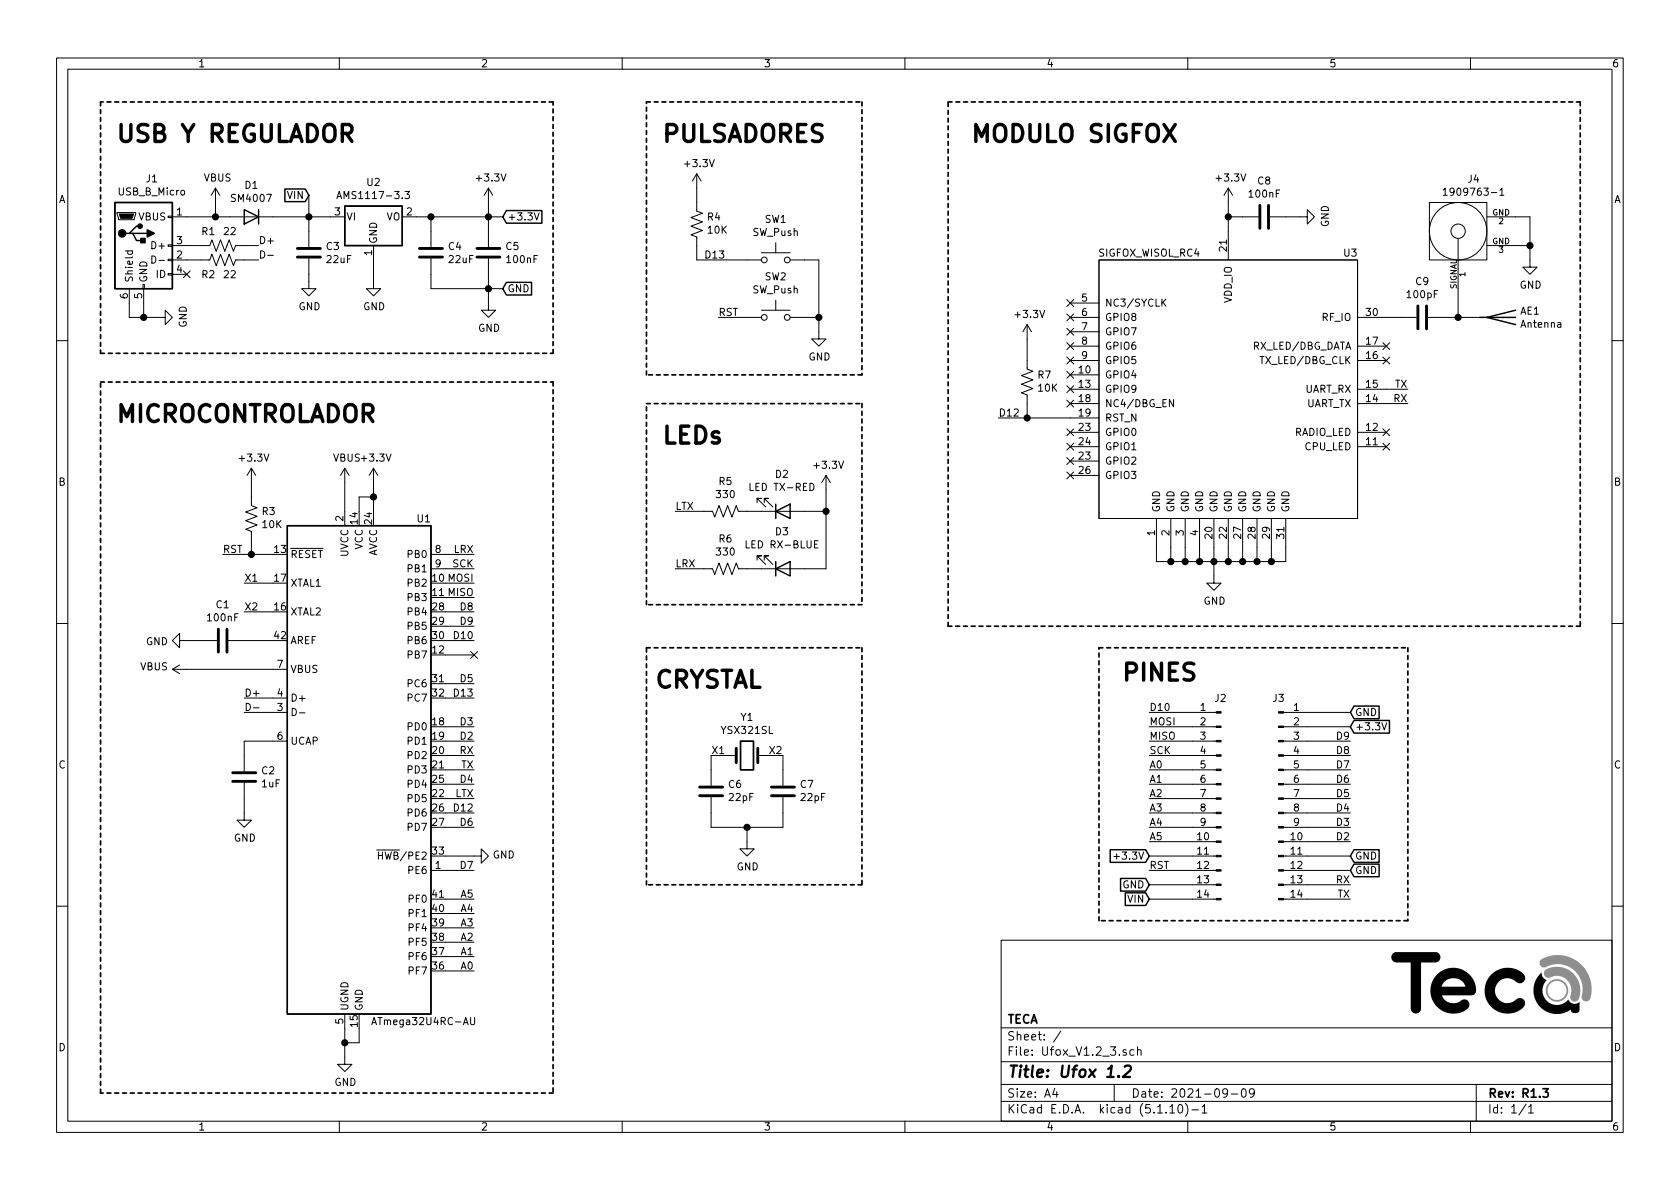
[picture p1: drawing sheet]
EESchema Schematic File Version 4
EELAYER 30 0
EELAYER END
$Descr A4 11693 8268
encoding utf-8
Sheet 1 1
Title "Ufox 1.2"
Date "2021-09-09"
Rev "R1.3"
Comp "TECA"
Comment1 ""
Comment2 ""
Comment3 ""
Comment4 ""
$EndDescr
$Comp
L MCU_Microchip_ATmega:ATmega32U4RC-AU U1
U 1 1
P 2500 5350
F 0 "U1" H 2950 7100 50  0000 C CNN
F 1 "ATmega32U4RC-AU" H 2950 3600 50  0000 C CNN
F 2 "Package_QFP:TQFP-44_10x10mm_P0.8mm" H 2500 5350 50  0001 C CIN
F 3 "http://ww1.microchip.com/downloads/en/DeviceDoc/Atmel-7766-8-bit-AVR-ATmega16U4-32U4_Datasheet.pdf" H 2500 5350 50  0001 C CNN
	1    2500 5350
	1    0    0    -1  
$EndComp
$Comp
L Connector:USB_B_Micro J1
U 1 1
P 1000 1700
F 0 "J1" H 1057 2167 50  0000 C CNN
F 1 "USB_B_Micro" H 1057 2076 50  0000 C CNN
F 2 "" H 1150 1650 50  0001 C CNN
F 3 "~" H 1150 1650 50  0001 C CNN
	1    1000 1700
	1    0    0    -1  
$EndComp
$Comp
L Diode:SM4007 D1
U 1 1
P 1750 1500
F 0 "D1" H 1750 1283 50  0000 C CNN
F 1 "SM4007" H 1750 1374 50  0000 C CNN
F 2 "Diode_SMD:D_MELF" H 1750 1325 50  0001 C CNN
F 3 "http://cdn-reichelt.de/documents/datenblatt/A400/SMD1N400%23DIO.pdf" H 1750 1500 50  0001 C CNN
	1    1750 1500
	-1   0    0    1   
$EndComp
$Comp
L Regulator_Linear:AMS1117-3.3 U2
U 1 1
P 2600 1500
F 0 "U2" H 2600 1742 50  0000 C CNN
F 1 "AMS1117-3.3" H 2600 1651 50  0000 C CNN
F 2 "Package_TO_SOT_SMD:SOT-223-3_TabPin2" H 2600 1700 50  0001 C CNN
F 3 "http://www.advanced-monolithic.com/pdf/ds1117.pdf" H 2700 1250 50  0001 C CNN
	1    2600 1500
	1    0    0    -1  
$EndComp
$Comp
L Device:C C3
U 1 1
P 2150 1750
F 0 "C3" H 2265 1796 50  0000 L CNN
F 1 "22uF" H 2265 1705 50  0000 L CNN
F 2 "" H 2188 1600 50  0001 C CNN
F 3 "~" H 2150 1750 50  0001 C CNN
	1    2150 1750
	1    0    0    -1  
$EndComp
$Comp
L power:VBUS #PWR04
U 1 1
P 1500 1400
F 0 "#PWR04" H 1500 1250 50  0001 C CNN
F 1 "VBUS" H 1515 1573 50  0000 C CNN
F 2 "" H 1500 1400 50  0001 C CNN
F 3 "" H 1500 1400 50  0001 C CNN
	1    1500 1400
	1    0    0    -1  
$EndComp
$Comp
L power:+3.3V #PWR013
U 1 1
P 3400 1400
F 0 "#PWR013" H 3400 1250 50  0001 C CNN
F 1 "+3.3V" H 3415 1573 50  0000 C CNN
F 2 "" H 3400 1400 50  0001 C CNN
F 3 "" H 3400 1400 50  0001 C CNN
	1    3400 1400
	1    0    0    -1  
$EndComp
$Comp
L power:GND #PWR09
U 1 1
P 2400 7350
F 0 "#PWR09" H 2400 7100 50  0001 C CNN
F 1 "GND" H 2405 7177 50  0000 C CNN
F 2 "" H 2400 7350 50  0001 C CNN
F 3 "" H 2400 7350 50  0001 C CNN
	1    2400 7350
	1    0    0    -1  
$EndComp
Connection ~ 2150 1500
Wire Wire Line
	2150 1500 2300 1500
$Comp
L power:GND #PWR010
U 1 1
P 2600 1950
F 0 "#PWR010" H 2600 1700 50  0001 C CNN
F 1 "GND" H 2605 1777 50  0000 C CNN
F 2 "" H 2600 1950 50  0001 C CNN
F 3 "" H 2600 1950 50  0001 C CNN
	1    2600 1950
	1    0    0    -1  
$EndComp
$Comp
L power:GND #PWR07
U 1 1
P 2150 1950
F 0 "#PWR07" H 2150 1700 50  0001 C CNN
F 1 "GND" H 2155 1777 50  0000 C CNN
F 2 "" H 2150 1950 50  0001 C CNN
F 3 "" H 2150 1950 50  0001 C CNN
	1    2150 1950
	1    0    0    -1  
$EndComp
Wire Wire Line
	2150 1950 2150 1900
$Comp
L Device:C C4
U 1 1
P 3000 1750
F 0 "C4" H 3115 1796 50  0000 L CNN
F 1 "22uF" H 3115 1705 50  0000 L CNN
F 2 "" H 3038 1600 50  0001 C CNN
F 3 "~" H 3000 1750 50  0001 C CNN
	1    3000 1750
	1    0    0    -1  
$EndComp
$Comp
L Device:C C5
U 1 1
P 3400 1750
F 0 "C5" H 3515 1796 50  0000 L CNN
F 1 "100nF" H 3515 1705 50  0000 L CNN
F 2 "" H 3438 1600 50  0001 C CNN
F 3 "~" H 3400 1750 50  0001 C CNN
	1    3400 1750
	1    0    0    -1  
$EndComp
$Comp
L power:GND #PWR014
U 1 1
P 3400 2100
F 0 "#PWR014" H 3400 1850 50  0001 C CNN
F 1 "GND" H 3405 1927 50  0000 C CNN
F 2 "" H 3400 2100 50  0001 C CNN
F 3 "" H 3400 2100 50  0001 C CNN
	1    3400 2100
	1    0    0    -1  
$EndComp
Wire Wire Line
	3000 2000 3400 2000
Wire Wire Line
	3400 1400 3400 1500
Connection ~ 3400 1500
Wire Wire Line
	3400 1500 3400 1600
Wire Wire Line
	2900 1500 3000 1500
Wire Wire Line
	3000 1600 3000 1500
Connection ~ 3000 1500
Wire Wire Line
	3000 1500 3400 1500
Connection ~ 3400 2000
Wire Wire Line
	3400 1900 3400 2000
Wire Wire Line
	3000 1900 3000 2000
Wire Wire Line
	3400 2000 3400 2100
Wire Wire Line
	2150 1500 2150 1600
Wire Wire Line
	1300 1700 1400 1700
Wire Wire Line
	1700 1700 1800 1700
Text Label 1800 1700 0    50   ~ 0
D+
$Comp
L Device:R_US R2
U 1 1
P 1550 1800
F 0 "R2" V 1650 1700 50  0000 C CNN
F 1 "22" V 1650 1850 50  0000 C CNN
F 2 "" V 1590 1790 50  0001 C CNN
F 3 "~" H 1550 1800 50  0001 C CNN
	1    1550 1800
	0    1    1    0   
$EndComp
Wire Wire Line
	1400 1800 1300 1800
Wire Wire Line
	1700 1800 1800 1800
Text Label 1800 1800 0    50   ~ 0
D-
Wire Wire Line
	1900 1500 2150 1500
Wire Wire Line
	2600 1800 2600 1950
NoConn ~ 1300 1900
Text Notes 800  1000 0    118  ~ 24
USB Y REGULADOR
Wire Notes Line width 12
	700  700  700  2450
Wire Notes Line width 12
	700  2450 3850 2450
Wire Notes Line width 12
	3850 2450 3850 700 
Wire Notes Line width 12
	3850 700  700  700 
$Comp
L Device:Crystal Y1
U 1 1
P 5200 5250
F 0 "Y1" H 5200 5518 50  0000 C CNN
F 1 "YSX321SL" H 5200 5427 50  0000 C CNN
F 2 "" H 5200 5250 50  0001 C CNN
F 3 "~" H 5200 5250 50  0001 C CNN
	1    5200 5250
	1    0    0    -1  
$EndComp
Wire Wire Line
	3100 3850 3300 3850
Wire Wire Line
	3100 3950 3300 3950
Wire Wire Line
	3100 4050 3300 4050
Wire Wire Line
	3100 4150 3300 4150
Wire Wire Line
	3100 4250 3300 4250
Wire Wire Line
	3100 4350 3300 4350
Wire Wire Line
	3100 4450 3300 4450
Wire Wire Line
	3100 4550 3300 4550
Wire Wire Line
	3100 4750 3300 4750
Wire Wire Line
	3100 4850 3300 4850
Wire Wire Line
	3100 5050 3300 5050
Wire Wire Line
	3100 5150 3300 5150
Wire Wire Line
	3100 5250 3300 5250
Wire Wire Line
	3100 5350 3300 5350
Wire Wire Line
	3100 5450 3300 5450
Wire Wire Line
	3100 5550 3300 5550
Wire Wire Line
	3100 5650 3300 5650
Wire Wire Line
	3100 5750 3300 5750
Wire Wire Line
	3100 6050 3300 6050
Wire Wire Line
	3100 5950 3300 5950
Text Label 3300 6050 2    50   ~ 0
D7
Wire Wire Line
	1500 1400 1500 1500
Connection ~ 1500 1500
Wire Wire Line
	1500 1500 1600 1500
Wire Wire Line
	1300 1500 1500 1500
$Comp
L power:VBUS #PWR08
U 1 1
P 2400 3350
F 0 "#PWR08" H 2400 3200 50  0001 C CNN
F 1 "VBUS" H 2415 3523 50  0000 C CNN
F 2 "" H 2400 3350 50  0001 C CNN
F 3 "" H 2400 3350 50  0001 C CNN
	1    2400 3350
	1    0    0    -1  
$EndComp
$Comp
L power:VBUS #PWR03
U 1 1
P 1300 4650
F 0 "#PWR03" H 1300 4500 50  0001 C CNN
F 1 "VBUS" V 1315 4777 50  0000 L CNN
F 2 "" H 1300 4650 50  0001 C CNN
F 3 "" H 1300 4650 50  0001 C CNN
	1    1300 4650
	0    -1   -1   0   
$EndComp
Text Label 3300 3850 2    50   ~ 0
LRX
Text Label 3300 3950 2    50   ~ 0
SCK
Text Label 3300 4050 2    50   ~ 0
MOSI
Text Label 3300 4150 2    50   ~ 0
MISO
Text Label 3300 4250 2    50   ~ 0
D8
Text Label 3300 4350 2    50   ~ 0
D9
Text Label 3300 4450 2    50   ~ 0
D10
NoConn ~ 3300 4550
Text Label 3300 4750 2    50   ~ 0
D5
Text Label 3300 4850 2    50   ~ 0
D13
Text Label 3300 5050 2    50   ~ 0
D3
Text Label 3300 5150 2    50   ~ 0
D2
Text Label 3300 5250 2    50   ~ 0
RX
Text Label 3300 5350 2    50   ~ 0
TX
Text Label 3300 5450 2    50   ~ 0
D4
Text Label 3300 5550 2    50   ~ 0
LTX
Text Label 3300 5650 2    50   ~ 0
D12
Text Label 3300 5750 2    50   ~ 0
D6
$Comp
L power:GND #PWR012
U 1 1
P 3300 5950
F 0 "#PWR012" H 3300 5700 50  0001 C CNN
F 1 "GND" V 3305 5822 50  0000 R CNN
F 2 "" H 3300 5950 50  0001 C CNN
F 3 "" H 3300 5950 50  0001 C CNN
	1    3300 5950
	0    -1   -1   0   
$EndComp
Wire Wire Line
	3100 6250 3300 6250
Wire Wire Line
	3100 6350 3300 6350
Wire Wire Line
	3100 6450 3300 6450
Wire Wire Line
	3100 6550 3300 6550
Wire Wire Line
	3100 6650 3300 6650
Wire Wire Line
	3100 6750 3300 6750
Text Label 3300 6250 2    50   ~ 0
A5
Text Label 3300 6350 2    50   ~ 0
A4
Text Label 3300 6450 2    50   ~ 0
A3
Text Label 3300 6550 2    50   ~ 0
A2
Text Label 3300 6650 2    50   ~ 0
A1
Text Label 3300 6750 2    50   ~ 0
A0
Wire Wire Line
	2400 7150 2400 7250
Wire Wire Line
	2500 7150 2500 7250
Wire Wire Line
	2500 7250 2400 7250
Connection ~ 2400 7250
Wire Wire Line
	2400 7250 2400 7350
$Comp
L power:+3.3V #PWR011
U 1 1
P 2600 3350
F 0 "#PWR011" H 2600 3200 50  0001 C CNN
F 1 "+3.3V" H 2615 3523 50  0000 C CNN
F 2 "" H 2600 3350 50  0001 C CNN
F 3 "" H 2600 3350 50  0001 C CNN
	1    2600 3350
	1    0    0    -1  
$EndComp
Wire Wire Line
	2400 3350 2400 3550
Wire Wire Line
	2600 3350 2600 3450
Wire Wire Line
	2500 3550 2500 3450
Wire Wire Line
	2500 3450 2600 3450
Connection ~ 2600 3450
Wire Wire Line
	2600 3450 2600 3550
Wire Wire Line
	1900 4950 1700 4950
Wire Wire Line
	1900 4850 1700 4850
Text Label 1700 4850 0    50   ~ 0
D+
Text Label 1700 4950 0    50   ~ 0
D-
$Comp
L Device:C C2
U 1 1
P 1700 5400
F 0 "C2" H 1815 5446 50  0000 L CNN
F 1 "1uF" H 1815 5355 50  0000 L CNN
F 2 "" H 1738 5250 50  0001 C CNN
F 3 "~" H 1700 5400 50  0001 C CNN
	1    1700 5400
	1    0    0    -1  
$EndComp
$Comp
L power:GND #PWR05
U 1 1
P 1700 5650
F 0 "#PWR05" H 1700 5400 50  0001 C CNN
F 1 "GND" H 1705 5477 50  0000 C CNN
F 2 "" H 1700 5650 50  0001 C CNN
F 3 "" H 1700 5650 50  0001 C CNN
	1    1700 5650
	1    0    0    -1  
$EndComp
Wire Wire Line
	1700 5250 1700 5150
Wire Wire Line
	1700 5150 1900 5150
Wire Wire Line
	1700 5550 1700 5650
$Comp
L Device:C C1
U 1 1
P 1550 4450
F 0 "C1" V 1298 4450 50  0000 C CNN
F 1 "100nF" V 1389 4450 50  0000 C CNN
F 2 "" H 1588 4300 50  0001 C CNN
F 3 "~" H 1550 4450 50  0001 C CNN
	1    1550 4450
	0    1    1    0   
$EndComp
$Comp
L power:GND #PWR02
U 1 1
P 1300 4450
F 0 "#PWR02" H 1300 4200 50  0001 C CNN
F 1 "GND" V 1305 4322 50  0000 R CNN
F 2 "" H 1300 4450 50  0001 C CNN
F 3 "" H 1300 4450 50  0001 C CNN
	1    1300 4450
	0    1    1    0   
$EndComp
Wire Wire Line
	1400 4450 1300 4450
Wire Wire Line
	1700 4450 1900 4450
Wire Wire Line
	1300 4650 1900 4650
Wire Wire Line
	1900 4050 1700 4050
Wire Wire Line
	1900 4250 1700 4250
Text Label 1700 4050 0    50   ~ 0
X1
Text Label 1700 4250 0    50   ~ 0
X2
$Comp
L Device:R_US R3
U 1 1
P 1750 3600
F 0 "R3" H 1682 3554 50  0000 R CNN
F 1 "10K" H 1682 3645 50  0000 R CNN
F 2 "" V 1790 3590 50  0001 C CNN
F 3 "~" H 1750 3600 50  0001 C CNN
	1    1750 3600
	-1   0    0    1   
$EndComp
$Comp
L power:+3.3V #PWR06
U 1 1
P 1750 3350
F 0 "#PWR06" H 1750 3200 50  0001 C CNN
F 1 "+3.3V" H 1765 3523 50  0000 C CNN
F 2 "" H 1750 3350 50  0001 C CNN
F 3 "" H 1750 3350 50  0001 C CNN
	1    1750 3350
	1    0    0    -1  
$EndComp
Wire Wire Line
	1750 3350 1750 3450
Wire Wire Line
	1750 3750 1750 3850
Wire Wire Line
	1750 3850 1900 3850
Connection ~ 1750 3850
Text Label 1550 3850 0    50   ~ 0
RST
Wire Wire Line
	1550 3850 1750 3850
$Comp
L Connector:Conn_01x14_Male J3
U 1 1
P 8900 5550
F 0 "J3" H 8900 6250 50  0000 C CNN
F 1 "Conn_01x14_Male" H 9008 6240 50  0001 C CNN
F 2 "" H 8900 5550 50  0001 C CNN
F 3 "~" H 8900 5550 50  0001 C CNN
	1    8900 5550
	1    0    0    -1  
$EndComp
$Comp
L Connector:Conn_01x14_Male J2
U 1 1
P 8500 5550
F 0 "J2" H 8550 6250 50  0000 R CNN
F 1 "Conn_01x14_Male" H 8608 4626 50  0001 C CNN
F 2 "" H 8500 5550 50  0001 C CNN
F 3 "~" H 8500 5550 50  0001 C CNN
	1    8500 5550
	-1   0    0    -1  
$EndComp
Wire Wire Line
	8300 4950 8000 4950
Wire Wire Line
	8300 5050 8000 5050
Wire Wire Line
	8300 5150 8000 5150
Wire Wire Line
	8300 5250 8000 5250
Wire Wire Line
	8300 5350 8000 5350
Wire Wire Line
	8300 5450 8000 5450
Wire Wire Line
	8300 5550 8000 5550
Wire Wire Line
	8300 5650 8000 5650
Wire Wire Line
	8300 5750 8000 5750
Wire Wire Line
	8300 5850 8000 5850
Wire Wire Line
	8300 5950 8000 5950
Wire Wire Line
	8300 6050 8000 6050
Wire Wire Line
	8300 6150 8000 6150
Wire Wire Line
	8300 6250 8000 6250
Wire Wire Line
	9100 4950 9400 4950
Wire Wire Line
	9100 5050 9400 5050
Wire Wire Line
	9100 5150 9400 5150
Wire Wire Line
	9100 5250 9400 5250
Wire Wire Line
	9100 5350 9400 5350
Wire Wire Line
	9100 5450 9400 5450
Wire Wire Line
	9100 5550 9400 5550
Wire Wire Line
	9100 5650 9400 5650
Wire Wire Line
	9100 5750 9400 5750
Wire Wire Line
	9100 5850 9400 5850
Wire Wire Line
	9100 5950 9400 5950
Wire Wire Line
	9100 6050 9400 6050
Wire Wire Line
	9100 6150 9400 6150
Wire Wire Line
	9100 6250 9400 6250
Text Label 8000 4950 0    50   ~ 0
D10
Text Label 8000 5050 0    50   ~ 0
MOSI
Text Label 8000 5150 0    50   ~ 0
MISO
Text Label 8000 5250 0    50   ~ 0
SCK
Text Label 8000 5350 0    50   ~ 0
A0
Text Label 8000 5450 0    50   ~ 0
A1
Text Label 8000 5550 0    50   ~ 0
A2
Text Label 8000 5650 0    50   ~ 0
A3
Text Label 8000 5750 0    50   ~ 0
A4
Text Label 8000 5850 0    50   ~ 0
A5
Text Label 8000 6050 0    50   ~ 0
RST
Text Label 9400 5150 2    50   ~ 0
D9
Text Label 9400 5250 2    50   ~ 0
D8
Text Label 9400 5350 2    50   ~ 0
D7
Text Label 9400 5450 2    50   ~ 0
D6
Text Label 9400 5550 2    50   ~ 0
D5
Text Label 9400 5650 2    50   ~ 0
D4
Text Label 9400 5750 2    50   ~ 0
D3
Text Label 9400 5850 2    50   ~ 0
D2
Text Label 9400 6150 2    50   ~ 0
RX
Text Label 9400 6250 2    50   ~ 0
TX
$Comp
L Switch:SW_Push SW2
U 1 1
P 5400 2200
F 0 "SW2" H 5400 2485 50  0000 C CNN
F 1 "SW_Push" H 5400 2394 50  0000 C CNN
F 2 "" H 5400 2400 50  0001 C CNN
F 3 "~" H 5400 2400 50  0001 C CNN
	1    5400 2200
	1    0    0    -1  
$EndComp
Wire Wire Line
	5200 2200 5000 2200
$Comp
L power:GND #PWR017
U 1 1
P 5700 2300
F 0 "#PWR017" H 5700 2050 50  0001 C CNN
F 1 "GND" H 5705 2127 50  0000 C CNN
F 2 "" H 5700 2300 50  0001 C CNN
F 3 "" H 5700 2300 50  0001 C CNN
	1    5700 2300
	1    0    0    -1  
$EndComp
Wire Wire Line
	5600 2200 5700 2200
$Comp
L Switch:SW_Push SW1
U 1 1
P 5400 1800
F 0 "SW1" H 5400 2085 50  0000 C CNN
F 1 "SW_Push" H 5400 1994 50  0000 C CNN
F 2 "" H 5400 2000 50  0001 C CNN
F 3 "~" H 5400 2000 50  0001 C CNN
	1    5400 1800
	1    0    0    -1  
$EndComp
$Comp
L Device:R_US R4
U 1 1
P 4850 1550
F 0 "R4" H 4782 1504 50  0000 R CNN
F 1 "10K" H 4782 1595 50  0000 R CNN
F 2 "" V 4890 1540 50  0001 C CNN
F 3 "~" H 4850 1550 50  0001 C CNN
	1    4850 1550
	-1   0    0    1   
$EndComp
Wire Wire Line
	4850 1800 4850 1700
Wire Wire Line
	4850 1800 5200 1800
$Comp
L power:+3.3V #PWR015
U 1 1
P 4850 1300
F 0 "#PWR015" H 4850 1150 50  0001 C CNN
F 1 "+3.3V" H 4865 1473 50  0000 C CNN
F 2 "" H 4850 1300 50  0001 C CNN
F 3 "" H 4850 1300 50  0001 C CNN
	1    4850 1300
	1    0    0    -1  
$EndComp
Wire Wire Line
	4850 1400 4850 1300
Text Label 4900 1800 0    50   ~ 0
D13
Text Label 5000 2200 0    50   ~ 0
RST
Wire Wire Line
	5600 1800 5700 1800
Wire Wire Line
	5700 1800 5700 2200
Connection ~ 5700 2200
Wire Wire Line
	5700 2200 5700 2300
$Comp
L Device:C C6
U 1 1
P 4950 5500
F 0 "C6" H 4835 5454 50  0000 R CNN
F 1 "22pF" H 4835 5545 50  0000 R CNN
F 2 "" H 4988 5350 50  0001 C CNN
F 3 "~" H 4950 5500 50  0001 C CNN
	1    4950 5500
	-1   0    0    1   
$EndComp
$Comp
L Device:C C7
U 1 1
P 5450 5500
F 0 "C7" H 5335 5454 50  0000 R CNN
F 1 "22pF" H 5335 5545 50  0000 R CNN
F 2 "" H 5488 5350 50  0001 C CNN
F 3 "~" H 5450 5500 50  0001 C CNN
	1    5450 5500
	-1   0    0    1   
$EndComp
Wire Wire Line
	4950 5250 4950 5350
Wire Wire Line
	4950 5250 5050 5250
Wire Wire Line
	5450 5350 5450 5250
Wire Wire Line
	5450 5250 5350 5250
$Comp
L power:GND #PWR016
U 1 1
P 5200 5850
F 0 "#PWR016" H 5200 5600 50  0001 C CNN
F 1 "GND" H 5205 5677 50  0000 C CNN
F 2 "" H 5200 5850 50  0001 C CNN
F 3 "" H 5200 5850 50  0001 C CNN
	1    5200 5850
	1    0    0    -1  
$EndComp
Wire Wire Line
	4950 5650 4950 5750
Wire Wire Line
	4950 5750 5200 5750
Wire Wire Line
	5200 5750 5200 5850
Wire Wire Line
	5450 5650 5450 5750
Wire Wire Line
	5450 5750 5200 5750
Connection ~ 5200 5750
Text Label 4950 5250 0    50   ~ 0
X1
Text Label 5450 5250 2    50   ~ 0
X2
$Comp
L Device:LED D2
U 1 1
P 5450 3550
F 0 "D2" H 5443 3295 50  0000 C CNN
F 1 "LED TX-RED" H 5443 3386 50  0000 C CNN
F 2 "" H 5450 3550 50  0001 C CNN
F 3 "~" H 5450 3550 50  0001 C CNN
	1    5450 3550
	1    0    0    1   
$EndComp
$Comp
L Device:LED D3
U 1 1
P 5450 3950
F 0 "D3" H 5443 3695 50  0000 C CNN
F 1 "LED RX-BLUE" H 5443 3786 50  0000 C CNN
F 2 "" H 5450 3950 50  0001 C CNN
F 3 "~" H 5450 3950 50  0001 C CNN
	1    5450 3950
	1    0    0    1   
$EndComp
$Comp
L Device:R_US R6
U 1 1
P 5050 3950
F 0 "R6" V 5255 3950 50  0000 C CNN
F 1 "330" V 5164 3950 50  0000 C CNN
F 2 "" V 5090 3940 50  0001 C CNN
F 3 "~" H 5050 3950 50  0001 C CNN
	1    5050 3950
	0    1    -1   0   
$EndComp
$Comp
L Device:R_US R5
U 1 1
P 5050 3550
F 0 "R5" V 5255 3550 50  0000 C CNN
F 1 "330" V 5164 3550 50  0000 C CNN
F 2 "" V 5090 3540 50  0001 C CNN
F 3 "~" H 5050 3550 50  0001 C CNN
	1    5050 3550
	0    1    -1   0   
$EndComp
Wire Wire Line
	5200 3550 5300 3550
Wire Wire Line
	5200 3950 5300 3950
$Comp
L power:+3.3V #PWR018
U 1 1
P 5750 3400
F 0 "#PWR018" H 5750 3250 50  0001 C CNN
F 1 "+3.3V" H 5765 3573 50  0000 C CNN
F 2 "" H 5750 3400 50  0001 C CNN
F 3 "" H 5750 3400 50  0001 C CNN
	1    5750 3400
	1    0    0    -1  
$EndComp
Wire Wire Line
	5600 3550 5750 3550
Wire Wire Line
	5750 3550 5750 3400
Wire Wire Line
	5600 3950 5750 3950
Wire Wire Line
	5750 3950 5750 3550
Connection ~ 5750 3550
Wire Wire Line
	4900 3550 4700 3550
Wire Wire Line
	4900 3950 4700 3950
Text Label 4700 3550 0    50   ~ 0
LTX
Text Label 4700 3950 0    50   ~ 0
LRX
$Comp
L Device:R_US R1
U 1 1
P 1550 1700
F 0 "R1" V 1450 1600 50  0000 C CNN
F 1 "22" V 1450 1750 50  0000 C CNN
F 2 "" V 1590 1690 50  0001 C CNN
F 3 "~" H 1550 1700 50  0001 C CNN
	1    1550 1700
	0    1    1    0   
$EndComp
$Comp
L power:GND #PWR01
U 1 1
P 1100 2200
F 0 "#PWR01" H 1100 1950 50  0001 C CNN
F 1 "GND" H 1105 2027 50  0000 C CNN
F 2 "" H 1100 2200 50  0001 C CNN
F 3 "" H 1100 2200 50  0001 C CNN
	1    1100 2200
	0    -1   -1   0   
$EndComp
Wire Wire Line
	900  2100 900  2200
Wire Wire Line
	1000 2100 1000 2200
Wire Wire Line
	900  2200 1000 2200
Wire Wire Line
	1000 2200 1100 2200
Connection ~ 1000 2200
$Comp
L Modulos:SIGFOX_WISOL_RC4 U3
U 1 1
P 6650 4000
F 0 "U3" H 9400 6250 50  0000 C CNN
F 1 "SIGFOX_WISOL_RC4" H 8000 6250 50  0000 C CNN
F 2 "" H 6650 4000 50  0001 C CNN
F 3 "" H 6650 4000 50  0001 C CNN
	1    6650 4000
	1    0    0    -1  
$EndComp
NoConn ~ 7450 2100
NoConn ~ 7450 2200
NoConn ~ 7450 2300
NoConn ~ 7450 2400
NoConn ~ 7450 2500
NoConn ~ 7450 2600
NoConn ~ 7450 2700
NoConn ~ 7450 2800
NoConn ~ 7450 3000
NoConn ~ 7450 3100
NoConn ~ 7450 3200
NoConn ~ 7450 3300
$Comp
L Device:R_US R7
U 1 1
P 7150 2650
F 0 "R7" H 7082 2604 50  0000 R CNN
F 1 "10K" H 7082 2695 50  0000 R CNN
F 2 "" V 7190 2640 50  0001 C CNN
F 3 "~" H 7150 2650 50  0001 C CNN
	1    7150 2650
	-1   0    0    1   
$EndComp
$Comp
L power:+3.3V #PWR019
U 1 1
P 7150 2350
F 0 "#PWR019" H 7150 2200 50  0001 C CNN
F 1 "+3.3V" H 7165 2523 50  0000 C CNN
F 2 "" H 7150 2350 50  0001 C CNN
F 3 "" H 7150 2350 50  0001 C CNN
	1    7150 2350
	1    0    0    -1  
$EndComp
Wire Wire Line
	7150 2350 7150 2500
Wire Wire Line
	7150 2800 7150 2900
Wire Wire Line
	7150 2900 7450 2900
Wire Wire Line
	7150 2900 6950 2900
Connection ~ 7150 2900
Text Label 6950 2900 0    50   ~ 0
D12
$Comp
L power:+3.3V #PWR021
U 1 1
P 8550 1400
F 0 "#PWR021" H 8550 1250 50  0001 C CNN
F 1 "+3.3V" H 8565 1573 50  0000 C CNN
F 2 "" H 8550 1400 50  0001 C CNN
F 3 "" H 8550 1400 50  0001 C CNN
	1    8550 1400
	1    0    0    -1  
$EndComp
$Comp
L power:GND #PWR020
U 1 1
P 8450 4000
F 0 "#PWR020" H 8450 3750 50  0001 C CNN
F 1 "GND" H 8455 3827 50  0000 C CNN
F 2 "" H 8450 4000 50  0001 C CNN
F 3 "" H 8450 4000 50  0001 C CNN
	1    8450 4000
	1    0    0    -1  
$EndComp
Wire Wire Line
	8050 3800 8050 3900
Wire Wire Line
	8050 3900 8150 3900
Wire Wire Line
	8450 3900 8450 4000
Wire Wire Line
	8950 3800 8950 3900
Wire Wire Line
	8950 3900 8850 3900
Connection ~ 8450 3900
Wire Wire Line
	8150 3800 8150 3900
Connection ~ 8150 3900
Wire Wire Line
	8150 3900 8250 3900
Wire Wire Line
	8250 3800 8250 3900
Connection ~ 8250 3900
Wire Wire Line
	8250 3900 8350 3900
Wire Wire Line
	8350 3800 8350 3900
Connection ~ 8350 3900
Wire Wire Line
	8350 3900 8450 3900
Wire Wire Line
	8450 3800 8450 3900
Wire Wire Line
	8550 3800 8550 3900
Connection ~ 8550 3900
Wire Wire Line
	8550 3900 8450 3900
Wire Wire Line
	8650 3800 8650 3900
Connection ~ 8650 3900
Wire Wire Line
	8650 3900 8550 3900
Wire Wire Line
	8750 3800 8750 3900
Connection ~ 8750 3900
Wire Wire Line
	8750 3900 8650 3900
Wire Wire Line
	8850 3800 8850 3900
Connection ~ 8850 3900
Wire Wire Line
	8850 3900 8750 3900
$Comp
L Device:C C9
U 1 1
P 9900 2200
F 0 "C9" V 9648 2200 50  0000 C CNN
F 1 "100pF" V 9739 2200 50  0000 C CNN
F 2 "" H 9938 2050 50  0001 C CNN
F 3 "~" H 9900 2200 50  0001 C CNN
	1    9900 2200
	0    1    1    0   
$EndComp
$Comp
L Device:Antenna AE1
U 1 1
P 10450 2200
F 0 "AE1" V 10404 2330 50  0000 L CNN
F 1 "Antenna" V 10495 2330 50  0000 L CNN
F 2 "" H 10450 2200 50  0001 C CNN
F 3 "~" H 10450 2200 50  0001 C CNN
	1    10450 2200
	0    1    1    0   
$EndComp
Wire Wire Line
	9650 2200 9750 2200
Wire Wire Line
	10050 2200 10150 2200
NoConn ~ 9650 2400
NoConn ~ 9650 2500
NoConn ~ 9650 3000
NoConn ~ 9650 3100
Wire Notes Line width 12
	700  2650 3850 2650
Wire Notes Line width 12
	3850 2650 3850 7600
Wire Notes Line width 12
	3850 7600 700  7600
Wire Notes Line width 12
	700  7600 700  2650
$Comp
L Mis~Conectores:1909763-1 J4
U 1 1
P 10150 2000
F 0 "J4" H 10258 2765 50  0000 C CNN
F 1 "1909763-1" H 10258 2674 50  0000 C CNN
F 2 "TE_Connectivity-1909763-1-*" H 10150 2850 50  0001 L CNN
F 3 "https://www.te.com/commerce/DocumentDelivery/DDEController?Action=showdoc&DocId=Customer+Drawing%7F1909763%7FB3%7Fpdf%7FEnglish%7FENG_CD_1909763_B3.pdf%7F1909763-1" H 10150 2950 50  0001 L CNN
F 4 "No" H 10150 3050 50  0001 L CNN "automotive"
F 5 "Conn" H 10150 3150 50  0001 L CNN "category"
F 6 "Gold,Nickel" H 10150 3250 50  0001 L CNN "contact material"
F 7 "Connectors" H 10150 3350 50  0001 L CNN "device class L1"
F 8 "RF / Coaxial Connectors" H 10150 3450 50  0001 L CNN "device class L2"
F 9 "unset" H 10150 3550 50  0001 L CNN "device class L3"
F 10 "Liquid Crystal Polymer" H 10150 3650 50  0001 L CNN "dielectric material"
F 11 "CONN UMCC JACK STR 50OHM SMD" H 10150 3750 50  0001 L CNN "digikey description"
F 12 "A118077CT-ND" H 10150 3850 50  0001 L CNN "digikey part number"
F 13 "0-6GHz" H 10150 3950 50  0001 L CNN "frequency"
F 14 "1.5mm" H 10150 4050 50  0001 L CNN "height"
F 15 "50Ω" H 10150 4150 50  0001 L CNN "impedance"
F 16 "yes" H 10150 4250 50  0001 L CNN "is connector"
F 17 "yes" H 10150 4350 50  0001 L CNN "is male"
F 18 "Yes" H 10150 4450 50  0001 L CNN "lead free"
F 19 "c8c9f737ca2c3340" H 10150 4550 50  0001 L CNN "library id"
F 20 "TE Connectivity" H 10150 4650 50  0001 L CNN "manufacturer"
F 21 "RF Connectors / Coaxial Connectors 2/2.55MM STD SMT ULTRA MINI RF JACK" H 10150 4750 50  0001 L CNN "mouser description"
F 22 "571-1909763-1" H 10150 4850 50  0001 L CNN "mouser part number"
F 23 "1" H 10150 4950 50  0001 L CNN "number of contacts"
F 24 "SMT_JACK _CONN" H 10150 5050 50  0001 L CNN "package"
F 25 "Yes" H 10150 5150 50  0001 L CNN "rohs"
F 26 "+90°C" H 10150 5250 50  0001 L CNN "temperature range high"
F 27 "-40°C" H 10150 5350 50  0001 L CNN "temperature range low"
	1    10150 2000
	1    0    0    -1  
$EndComp
Text Notes 800  2950 0    118  ~ 24
MICROCONTROLADOR
Wire Wire Line
	10150 2000 10150 2200
Connection ~ 10150 2200
Wire Wire Line
	10150 2200 10250 2200
Wire Notes Line width 12
	6600 700  11000 700 
Wire Notes Line width 12
	11000 700  11000 4350
Wire Notes Line width 12
	11000 4350 6600 4350
Wire Notes Line width 12
	6600 4350 6600 700 
Text Notes 6750 1000 0    118  ~ 24
MODULO SIGFOX
Text Notes 4600 1000 0    118  ~ 24
PULSADORES
Wire Notes Line width 12
	4500 700  6000 700 
Wire Notes Line width 12
	6000 700  6000 2600
Wire Notes Line width 12
	6000 2600 4500 2600
Wire Notes Line width 12
	4500 2600 4500 700 
Text Notes 4600 3100 0    118  ~ 24
LEDs
Wire Notes Line width 12
	4500 2800 6000 2800
Wire Notes Line width 12
	6000 2800 6000 4200
Wire Notes Line width 12
	6000 4200 4500 4200
Wire Notes Line width 12
	4500 4200 4500 2800
Wire Notes Line width 12
	4500 4500 6000 4500
Wire Notes Line width 12
	6000 4500 6000 6150
Wire Notes Line width 12
	6000 6150 4500 6150
Wire Notes Line width 12
	4500 6150 4500 4500
Text Notes 4550 4800 0    118  ~ 24
CRYSTAL
Text Notes 7800 4750 0    118  ~ 24
PINES
Wire Notes Line width 12
	7650 4500 9800 4500
Wire Notes Line width 12
	9800 6400 7650 6400
Wire Notes Line width 12
	7650 6400 7650 4500
Wire Notes Line width 12
	9800 4500 9800 6400
Wire Wire Line
	9650 2700 9800 2700
Wire Wire Line
	9650 2800 9800 2800
Text Label 9800 2700 2    50   ~ 0
TX
Text Label 9800 2800 2    50   ~ 0
RX
$Comp
L Device:C C8
U 1 1
P 8800 1500
F 0 "C8" V 8548 1500 50  0000 C CNN
F 1 "100nF" V 8639 1500 50  0000 C CNN
F 2 "" H 8838 1350 50  0001 C CNN
F 3 "~" H 8800 1500 50  0001 C CNN
	1    8800 1500
	0    1    1    0   
$EndComp
Wire Wire Line
	8550 1400 8550 1500
Wire Wire Line
	8650 1500 8550 1500
Connection ~ 8550 1500
Wire Wire Line
	8550 1500 8550 1600
$Comp
L power:GND #PWR022
U 1 1
P 9050 1500
F 0 "#PWR022" H 9050 1250 50  0001 C CNN
F 1 "GND" H 9055 1327 50  0000 C CNN
F 2 "" H 9050 1500 50  0001 C CNN
F 3 "" H 9050 1500 50  0001 C CNN
	1    9050 1500
	0    -1   -1   0   
$EndComp
Wire Wire Line
	9050 1500 8950 1500
Wire Wire Line
	2150 1350 2150 1500
Text GLabel 2150 1350 0    50   Input ~ 0
VIN
Text GLabel 8000 6250 0    50   Input ~ 0
VIN
Text GLabel 3500 1500 2    50   Input ~ 0
+3.3V
Wire Wire Line
	3500 1500 3400 1500
Text GLabel 3500 2000 2    50   Input ~ 0
GND
Wire Wire Line
	3500 2000 3400 2000
Text GLabel 8000 5950 0    50   Input ~ 0
+3.3V
Text GLabel 8000 6150 0    50   Input ~ 0
GND
Text GLabel 9400 5950 2    50   Input ~ 0
GND
Text GLabel 9400 6050 2    50   Input ~ 0
GND
Text GLabel 9400 4950 2    50   Input ~ 0
GND
Text GLabel 9400 5050 2    50   Input ~ 0
+3.3V
$Comp
L power:GND #PWR0101
U 1 1
P 10650 1800
F 0 "#PWR0101" H 10650 1550 50  0001 C CNN
F 1 "GND" H 10655 1627 50  0000 C CNN
F 2 "" H 10650 1800 50  0001 C CNN
F 3 "" H 10650 1800 50  0001 C CNN
	1    10650 1800
	1    0    0    -1  
$EndComp
Wire Wire Line
	10550 1500 10650 1500
Wire Wire Line
	10650 1500 10650 1700
Wire Wire Line
	10550 1700 10650 1700
Connection ~ 10650 1700
Wire Wire Line
	10650 1700 10650 1800
$EndSCHEMATC
